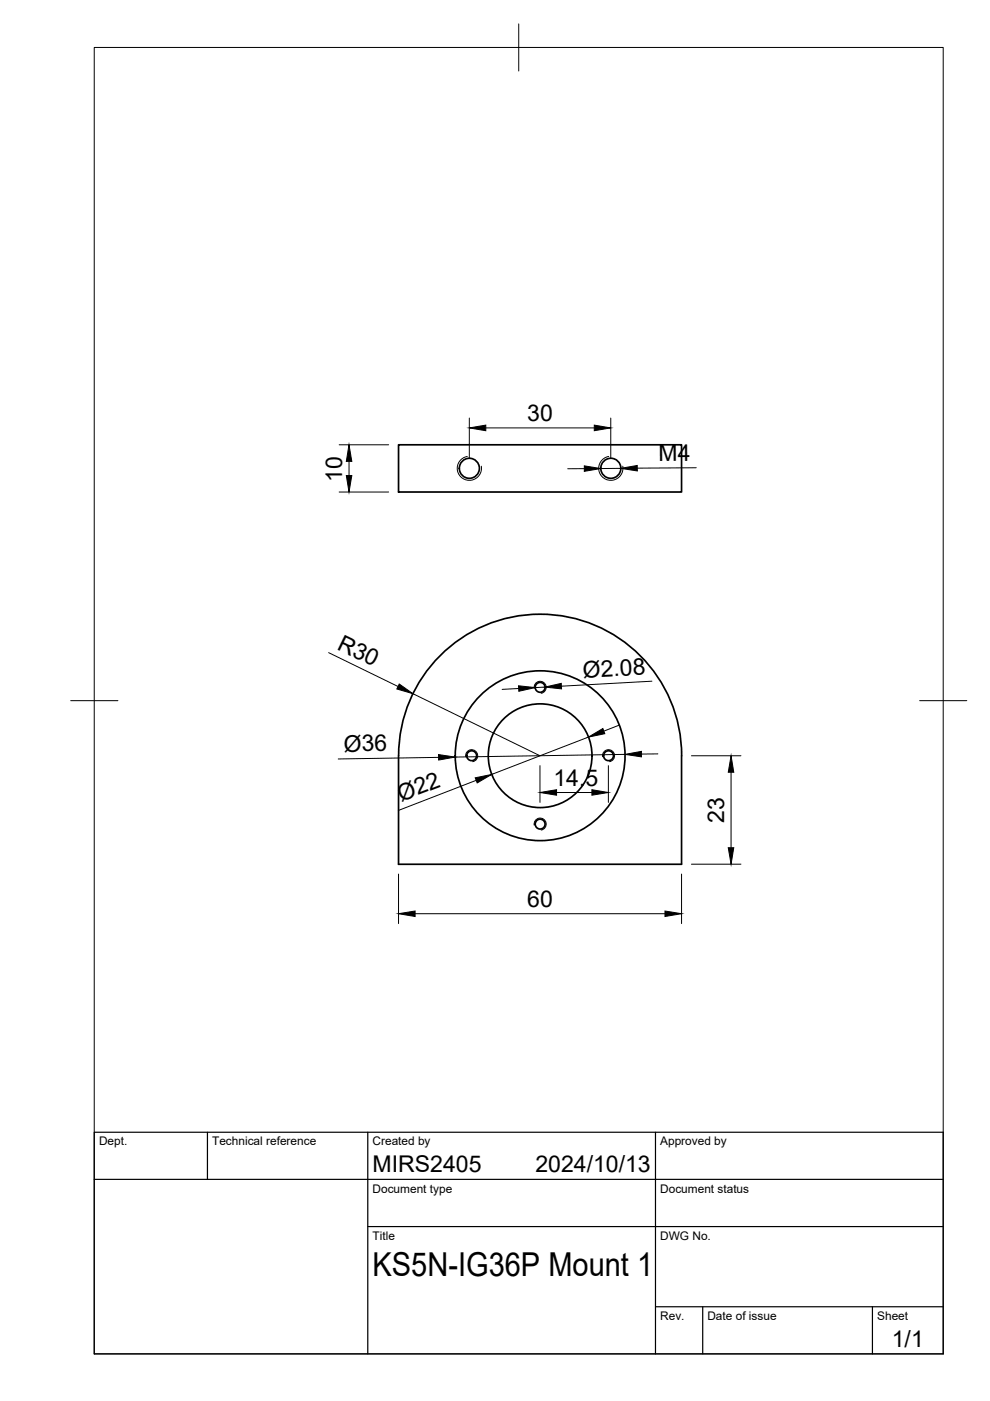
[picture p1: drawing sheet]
<svg xmlns="http://www.w3.org/2000/svg" width="210mm" height="297mm" viewBox="0 0 210 297" stroke-linecap="round" stroke-linejoin="round" font-family="sans-serif">
<!-- layer: Visible -->
<g fill="none" stroke="#000" stroke-width=".36">
<path d="M84.5 94.3h60v10h-60zM84.5 160.2v23h60v-23M84.5 160.2a30 30 0 0 1 30-30 30 30 0 0 1 30 30"/>
<circle cx="99.5" cy="99.3" r="2.13"/>
<circle cx="129.5" cy="99.3" r="2.13"/>
<circle cx="114.5" cy="145.7" r="1.05"/>
<circle cx="100" cy="160.2" r="1.05"/>
<circle cx="114.5" cy="160.2" r="11"/>
<circle cx="114.5" cy="174.7" r="1.05"/>
<circle cx="114.5" cy="160.2" r="18"/>
<circle cx="129" cy="160.2" r="1.05"/>
</g>
<!-- layer: Visible Narrow -->
<path d="M99.1 96.8a2.56 2.56 0 0 0-2.1 3 2.56 2.56 0 0 0 3 2 2.56 2.56 0 0 0 2-3M129.1 96.8a2.56 2.56 0 0 0-2.1 3 2.56 2.56 0 0 0 3 2 2.56 2.56 0 0 0 2-3M113.3 146a1.28 1.28 0 0 1 1-1.5 1.28 1.28 0 0 1 1.5 1 1.28 1.28 0 0 1-1.1 1.5M98.7 160.5a1.28 1.28 0 0 1 1.1-1.5 1.28 1.28 0 0 1 1.5 1 1.28 1.28 0 0 1-1.1 1.5M113.3 174.9a1.28 1.28 0 0 1 1-1.4 1.28 1.28 0 0 1 1.5 1 1.28 1.28 0 0 1-1.1 1.5M127.8 160.5a1.28 1.28 0 0 1 1-1.5 1.28 1.28 0 0 1 1.5 1 1.28 1.28 0 0 1-1.1 1.5" fill="none" stroke="#000" stroke-width=".21"/>
<!-- layer: BORDER -->
<path d="M20 10.1h180v276.9h-180zM110 5.1v10M15 148.6h10M195 148.6h10" fill="none" stroke="#000" stroke-width=".21"/>
<!-- layer: TITLEBLOCK -->
<path d="M20 240.1h180v46.9h-180zM20 250h180M44 240.1v9.9M78 240.1v46.9M139 240.1v46.9M78 260.1h122M139 277.1h61M149 277.1v9.9M185 277.1v9.9" fill="none" stroke="#000" stroke-width=".25"/>
<!-- layer: FD_Dimensions -->
<g fill="none" stroke="#000" stroke-width=".21">
<path d="M71.9 94.3h10.5M74 97.8v3M99.5 88.6v8.6M103 90.7h23M123.9 99.4h-3.5M129.5 88.6v8.6M131.6 99.3h-4.2M147.6 99.2l-12.5 .1M71.9 104.3h10.5M69.7 138.4l14.7 7.1M87.5 147.1l27 13.1M110 146l-3.5 .2"/>
<path d="M115.5 145.7l-2 .1M124.8 156.3l-20.6 7.9M131.3 153.7l-3.3 1.3M132.5 159.9l-36 .6M138.2 144.4l-19.2 1.1M139.5 159.8l-3.5 .1M93 160.6l-21.3 .3M101 165.4l-16.5 6.4M114.5 162.3v7.8M118 168h7.5M129 162.3v7.8M146.6 160.2h10.5"/>
<path d="M155 163.7v16M84.5 185.3v10.5M88 193.7h53M144.5 185.3v10.5M146.6 183.2h10.5"/>
</g>
<g fill="#000" stroke="#000" stroke-width=".21">
<path d="M74 94.3l.6 3.5h-1.2zM99.5 90.7l3.5-.6v1.2zM123.9 98.8l3.5 .5-3.5 .6zM126 90.1l3.5 .6-3.5 .6zM131.6 99.3l3.5-.6v1.2zM73.4 100.8h1.2l-.6 3.5zM84.6 145l2.9 2.1-3.4-1zM93 160l3.5 .5-3.5 .6zM109.9 145.4l3.6 .4-3.5 .8zM115.5 145.7l3.5-.8 .1 1.2zM124.8 156.3l3-1.8 .4 1.1zM132.5 159.9l3.5-.6v1.2z"/>
<path d="M100.8 164.9l3.4-.7-3 1.8zM114.5 168l3.5-.6v1.2zM125.5 167.4l3.5 .6-3.5 .6zM154.4 179.7h1.2l-.6 3.5zM155 160.2l.6 3.5h-1.2zM84.5 193.7l3.5-.5v1.1zM141 193.2l3.5 .5-3.5 .6z"/>
</g>
<text font-size="7" x="79" y="270.6">KS5N-IG36P Mount 1</text>
<g font-size="4.9">
<text x="111.8" y="89.3">30</text>
<text x="139.6" y="97.8" transform="rotate(-1 139.6 97.8)">M4</text>
<text x="72.5" y="102.2" transform="rotate(-90 72.5 102.2)">10</text>
<text x="71.2" y="137.5" transform="rotate(26 71.2 137.5)">R30</text>
<text x="123.6" y="143.7" transform="rotate(-3 123.6 143.7)">Ø2.08</text>
<text x="72.9" y="159.3" transform="rotate(-1 72.9 159.3)">Ø36</text>
<text x="117.3" y="166.6">14.5</text>
<text x="85" y="170" transform="rotate(-21 85 170)">Ø22</text>
<text x="153.5" y="174.4" transform="rotate(-90 153.5 174.4)">23</text>
<text x="111.8" y="192.3">60</text>
<text x="79" y="248.5">MIRS2405</text>
<text x="113.5" y="248.5">2024/10/13</text>
<text x="189.1" y="285.7">1/1</text>
</g>
<g font-size="2.5">
<text x="21" y="242.9">Dept.</text>
<text x="45" y="242.9">Technical reference</text>
<text x="79" y="242.9">Created by</text>
<text x="140" y="242.9">Approved by</text>
<text x="79" y="252.8">Document type</text>
<text x="140" y="252.8">Document status</text>
<text x="79" y="262.9">Title</text>
<text x="140" y="262.9">DWG No.</text>
<text x="140" y="279.9">Rev.</text>
<text x="150" y="279.9">Date of issue</text>
<text x="186" y="279.9">Sheet</text>
</g>
</svg>
